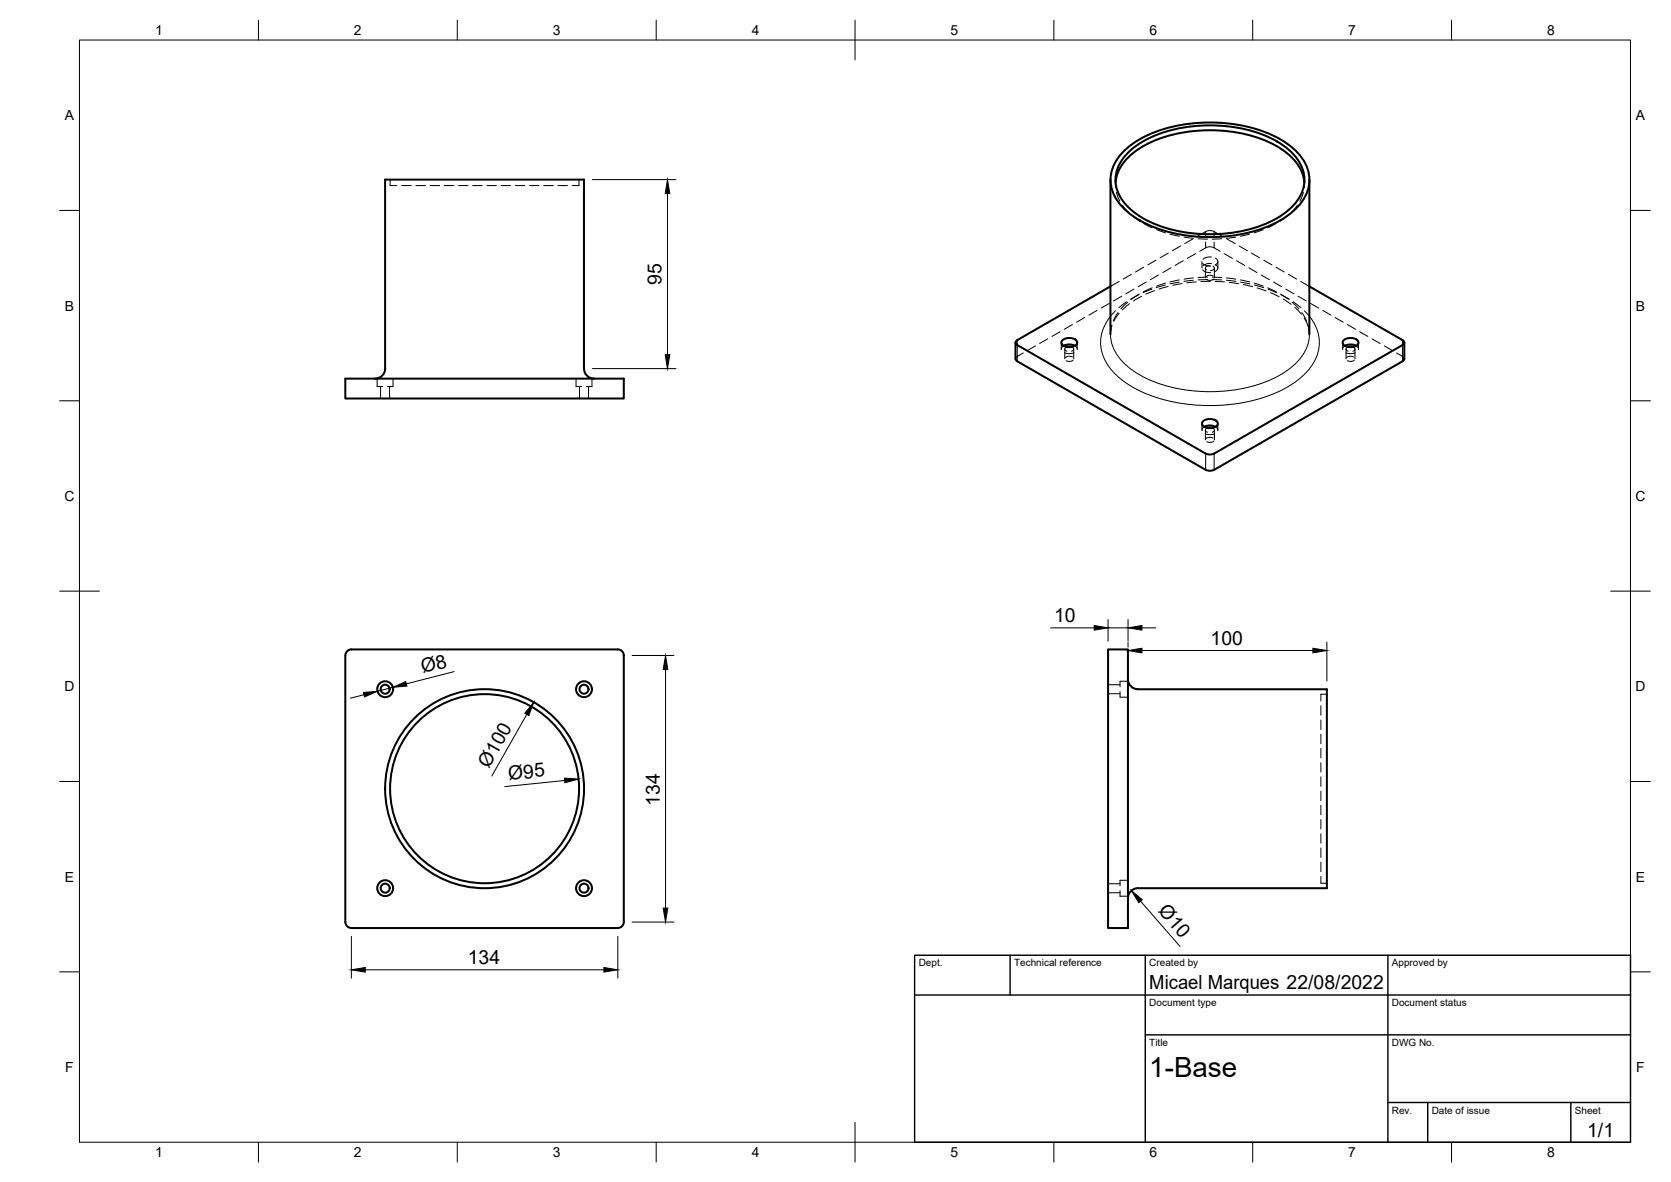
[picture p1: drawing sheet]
<svg xmlns="http://www.w3.org/2000/svg" width="420mm" height="297mm" viewBox="0 0 420 297" stroke-linecap="round" stroke-linejoin="round" font-family="sans-serif">
<!-- layer: Visible -->
<g fill="none" stroke="#000" stroke-width=".51">
<path d="M282.3 38.3a28.5 28.5 0 0 1 16.9-7.2 38.3 38.3 0 0 1 22.7 3.9 14 14 0 0 1 7.1 8.2 10 10 0 0 1-4 10.1 32.1 32.1 0 0 1-19.8 6.3 35.6 35.6 0 0 1-20.3-5.3 11.2 11.2 0 0 1-5.6-9.8 10.1 10.1 0 0 1 3-6.2zM283.4 38.6a27.8 27.8 0 0 1 18-7 34.3 34.3 0 0 1 21.2 4.9 10.3 10.3 0 0 1 5.2 10.5 14 14 0 0 1-8.3 8.7 37.6 37.6 0 0 1-32.1-.8 12.2 12.2 0 0 1-6.9-9.1 9.3 9.3 0 0 1 2.9-7.2zM279.2 45.2v38.8M280.5 45.8a12 12 0 0 1 6.6-8.9 37 37 0 0 1 34.3 0 12 12 0 0 1 6.6 8.9M329.2 45.2v38.8M279.2 72l-23.4 13.5-.4 .5 .1 .5 47.6 27.5 1.3 .2 .9-.2M329.2 72l23.5 13.5 .4 .5-.2 .5-47.6 27.5M86.8 95.2h70v4.9h-70zM94.3 95.2a2.51 2.51 0 0 0 2.5-2.5v-47.6h50v47.6a2.55 2.55 0 0 0 2.6 2.5M255.3 86.1v4.1M255.4 90.2l.4 .6 47.3 27.3 1.3 .2 .9-.2M267.1 85.6a2.63 2.63 0 0 1 3.7 .3 1.63 1.63 0 0 1-1.9 1.3 1.63 1.63 0 0 1-2-1.3z"/>
<path d="M267.5 86.9l1.4-.3 1.4 .3M268.2 87.2h1.3M337.8 85.6a2.63 2.63 0 0 1 3.8 .3 1.63 1.63 0 0 1-2 1.3 1.63 1.63 0 0 1-2-1.3zM338.2 86.9l1.4-.3 1.4 .3M339 87.2h1.2M353.1 90.2l-.4 .6-47.4 27.3M353.1 86.1v4.1M302.4 105.9a2.63 2.63 0 0 1 3.8 .4 1.63 1.63 0 0 1-2 1.3 1.63 1.63 0 0 1-2-1.3zM302.8 107.3l1.4-.4 1.4 .4M303.6 107.5h1.2M86.8 164.7v67M86.8 164.7a1.49 1.49 0 0 1 1.5-1.5h67a1.49 1.49 0 0 1 1.5 1.5v67a1.49 1.49 0 0 1-1.4 1.5h-67.1a1.54 1.54 0 0 1-1.5-1.5"/>
<path d="M278.6 163.2h5v70h-5zM283.6 170.7a2.51 2.51 0 0 0 2.5 2.5M286.1 173.2h47.5v50h-47.5a2.51 2.51 0 0 0-2.5 2.5"/>
<circle cx="96.8" cy="173.2" r="2"/>
<circle cx="96.8" cy="173.2" r="1.13"/>
<circle cx="146.8" cy="173.2" r="2"/>
<circle cx="146.8" cy="173.2" r="1.13"/>
<circle cx="121.8" cy="198.2" r="23.8"/>
<circle cx="121.8" cy="198.2" r="25"/>
<circle cx="96.8" cy="223.2" r="2"/>
<circle cx="96.8" cy="223.2" r="1.13"/>
<circle cx="146.8" cy="223.2" r="2"/>
<circle cx="146.8" cy="223.2" r="1.13"/>
</g>
<!-- layer: Hidden -->
<g fill="none" stroke="#000" stroke-width=".25">
<path d="M98.1 45.1v1.5h1.7M101 46.6h2.4M104.6 46.6h2.4M108.1 46.6h2.4M111.7 46.6h2.4M115.3 46.6h2.4M118.9 46.6h2.3M122.4 46.6h2.4M126 46.6h2.4M129.6 46.6h2.4M133.1 46.6h2.4M136.7 46.6h2.4"/>
<path d="M140.3 46.6h2.4M145.6 45.1v1.5h-1.7M280.5 45.2v1.2M280.5 45.8v1.4M280.7 48.4l.9 2.2M282.2 51.6l1.6 1.8M284.6 54.2l2 1.4M287.6 56.2l2.1 1.1M290.8 57.7l2.3 .8M294.2 58.8l2.3 .6M297.7 59.6l2.4 .3M301 59.4l2.1-1.2a2.34 2.34 0 0 1 2.2 0l2.1 1.2"/>
<path d="M301.2 60l2.4 .1M307.2 60l-2.4 .1M310.7 59.6l-2.3 .3M314.2 58.8l-2.3 .6M317.6 57.7l-2.2 .8M320.8 56.2l-2.1 1.1M323.8 54.2l-1.9 1.4M326.2 51.6l-1.5 1.8M327.7 48.4l-.8 2.2M328 45.8l-.1 1.4M328 45.2v1.2M272.8 79.8l-2.1 1.2"/>
<path d="M275.8 78l-2 1.2M279 76.2l-2.1 1.2M281.4 78.7l-1.3 2M281.4 70.7l-2.2 1.3M282 74.4l-2 1.2M284 76.3l-1.8 1.6M284.5 68.9l-2.1 1.2M285.1 72.7l-2 1.1M287 74.5l-2 1.1M287.6 67.2l-2.1 1.2M288.2 70.9l-2 1.2M290.3 73l-2.2 .9"/>
<path d="M290.7 65.4l-2.1 1.2M291.3 69.1l-2 1.2M293.7 72l-2.3 .6M293.8 63.6l-2.1 1.2M294.4 67.3l-2 1.2M296.9 61.8l-2.1 1.2M297.2 71.3l-2.3 .4M297.5 65.5l-2 1.2M300 60l-2.1 1.2M300.6 63.7l-2 1.2M300.8 70.8l-2.4 .3M301.6 63.1l1.5-.8a2.34 2.34 0 0 1 2.2 0l1.5 .8"/>
<path d="M302.2 65.7v1.7M302.4 66.2a2.36 2.36 0 0 0 2 .7M302.4 67.8a2.36 2.36 0 0 0 2 .7M303.1 67.4v2.4M304.1 66.7a.64 .64 0 0 0-.8 .3 .64 .64 0 0 0 .1 .8M304.4 70.7l-2.4 .1M304.6 64.6l-1.4 .1-.7 .5M304.6 66.2l-1.1 .1-1 .5M305 69.3l-.2-.1a1.6 1.6 0 0 0-1.6 .3M305 66.9a.65 .65 0 0 1 .2 .9 .65 .65 0 0 1-.9 .2M305.2 70.1l-1 .4-.8-.2M305.4 67.4v2.4"/>
<path d="M305.5 70.7l2.4 .2M305.6 64.9a.88 .88 0 0 1 .6 .9 .88 .88 0 0 1-.7 .8M305.6 66.6a.88 .88 0 0 1 .6 .9 .88 .88 0 0 1-.7 .7M306.2 65.7v1.7M307.8 63.7l2.1 1.2M308.5 60l2 1.2M309.1 71l2.4 .3M310.9 65.5l2.1 1.2M311.6 61.8l2 1.2M312.6 71.5l2.4 .5M314 67.3l2.1 1.2M314.7 63.6l2 1.2"/>
<path d="M316.1 72.4l2.3 .7M317.1 69.1l2.1 1.2M317.8 65.4l2 1.2M319.5 73.6l2.1 1M320.2 70.9l2.1 1.2M320.9 67.2l2 1.2M322.7 75.1l1.9 1.4M323.3 72.7l2.1 1.1M324 68.9l2 1.2M325.6 77.2l1.6 1.7M326.4 74.4l2.1 1.2M327 70.7l2.2 1.3"/>
<path d="M327.9 79.9l1 2.1M329.5 76.2l2.1 1.2M332.6 78l2 1.2M335.7 79.8l2 1.2M94.8 95.2v1.9h1.4M95.7 97.1v3M98 97.1v3M98.8 95.2v1.9h-1.4M144.8 95.2v1.9h1.4M145.7 97.1v3M148 97.1v3M148.8 95.2v1.9h-1.4"/>
<path d="M257.3 88.7l-1.7 1-.3 .5M260.4 86.9l-2.1 1.2M263.5 85.1l-2.1 1.2M266.6 83.4l-2.1 1.1M266.8 86.1v1.6M267.4 86.9l-.4 .4-.1 .5M267.7 88.7l1 .2 1.3-.2M267.7 87.7v2.5M268.2 87.2a.54 .54 0 0 0-.5 .5 .54 .54 0 0 0 .6 .6M269.5 87.2a.54 .54 0 0 1 .5 .6 .54 .54 0 0 1-.6 .5M269.6 89.7l-.2-.1a1.6 1.6 0 0 0-1.5 .3M269.7 81.6l-2.1 1.1"/>
<path d="M269.8 90.5l-1 .3-.7-.2M270 87.7v2.5M270.3 86.9l.4 .4 .1 .6M270.8 86.1v1.6M279.6 81.8l-.4 2.2M329.2 83.2v.8M337.6 86.1v1.6M338.2 86.9l-.5 .4-.1 .5M338.4 88.7l1 .2 1.3-.2M338.5 87.7v2.5M338.8 81.6l2 1.1M339 87.2a.54 .54 0 0 0-.5 .5 .54 .54 0 0 0 .5 .6"/>
<path d="M340.2 87.2a.54 .54 0 0 1 .5 .5 .54 .54 0 0 1-.5 .6M340.4 89.7l-.3-.1a1.57 1.57 0 0 0-1.5 .3M340.6 90.5l-1 .3-.8-.2M340.7 87.7v2.5M341 86.9l.4 .4 .2 .6M341.6 86.1v1.6M341.9 83.4l2 1.1M345 85.1l2 1.2M348.1 86.9l2 1.2M351.2 88.7l1.6 1 .3 .5M302.2 106.5v1.6M302.8 107.3l-.4 .3-.2 .6"/>
<path d="M303 109l1 .2 1.4-.2M303.1 108.1v2.4M303.6 107.6a.54 .54 0 0 0-.5 .5 .54 .54 0 0 0 .5 .5M304.8 107.6a.54 .54 0 0 1 .6 .5 .54 .54 0 0 1-.6 .5M305 110.1l-.2-.1a1.6 1.6 0 0 0-1.6 .2M305.2 110.9l-1 .3-.8-.2M305.4 108.1v2.4M305.6 107.3l.4 .3 .2 .6M306.2 106.5v1.6M278.6 174.3h3M278.6 172.1h3M281.6 173.8v1.4h2"/>
<path d="M283.6 171.2h-2v1.4M332.1 177.4v2.4M333.6 174.5h-1.5v1.7M332.1 198.8v2.4M332.1 195.2v2.4M332.1 191.7v2.3M332.1 188.1v2.4M332.1 184.5v2.4M332.1 180.9v2.4M332.1 216.7v2.4M332.1 213.1v2.4M332.1 209.5v2.4"/>
<path d="M332.1 206v2.3M332.1 202.4v2.4M278.6 224.4h3M278.6 222.1h3M281.6 223.8v1.4h2M283.6 221.2h-2v1.4M332.1 220.2v1.8h1.5"/>
</g>
<!-- layer: Visible Narrow -->
<path d="M279.2 79.5a10.1 10.1 0 0 0 .7 13.9 30.2 30.2 0 0 0 18.4 8.1 41.6 41.6 0 0 0 26.4-4.8 13.8 13.8 0 0 0 7-9.5 10.2 10.2 0 0 0-2.5-7.7M255.8 86.7v4.1M279.2 84a11.7 11.7 0 0 0 5.9 9.3 37.1 37.1 0 0 0 25.8 4.6 26.1 26.1 0 0 0 15.9-7.7 9.8 9.8 0 0 0 2.4-6.2M352.7 86.7v4.1M303.1 114v4.1M305.3 114v4.1" fill="none" stroke="#000" stroke-width=".25"/>
<!-- layer: Hidden Narrow -->
<g fill="none" stroke="#000" stroke-width=".25">
<path d="M303.1 58.2v1.4M305.3 58.2v1.4M280.5 78.1l-1.3 1.4M281.1 78.6l-1.2 2M283.2 75.8l-1.9 1.5M283.5 76l-1.6 1.6M286.3 74.1l-2.1 1.1M286.5 73.9l-2 1.3M289.6 72.7l-2.2 .9M289.7 72.3l-2.2 1M293 71.6l-2.3 .7M293.1 71.2l-2.3 .7"/>
<path d="M296.5 70.9l-2.3 .4M296.5 70.3l-2.3 .6M300.1 69.9l-2.4 .3M300.1 70.4l-2.4 .3M303.1 60.8v1.5M303.6 70.3h-2.4M303.6 69.6l-2.4 .2M304.8 69.6l2.4 .2M304.8 70.3h2.4M305.3 60.8v1.5M308.4 69.9l2.3 .3M308.4 70.4l2.3 .3"/>
<path d="M311.9 70.3l2.3 .6M311.9 70.9l2.4 .4M315.4 71.2l2.2 .7M315.4 71.6l2.3 .7M318.8 72.3l2.1 1M318.8 72.7l2.2 .9M322 73.9l2 1.3M322.1 74.1l2.1 1.1M324.9 76l1.7 1.6M325.2 75.8l1.9 1.5M327.3 78.6l1.2 2M328 78.1l1.2 1.4"/>
<path d="M255.8 85.5v1.2M279.5 81.7l-.3 2.3M328.9 81.8l.3 2.2M352.7 85.5v1.2"/>
</g>
<!-- layer: Border -->
<g fill="none" stroke="#000" stroke-width=".25">
<path d="M20 10.1h390v276.9h-390zM65 5.1v5M115 5.1v5M165 5.1v5M215 5.1v10M265 5.1v5M315 5.1v5M365 5.1v5M15 52.9h5M410 52.9h5M15 100.7h5M410 100.7h5"/>
<path d="M15 148.6h10M405 148.6h10M15 196.4h5M410 196.4h5M15 244.2h5M410 244.2h5M65 287v5M115 287v5M165 287v5M215 282.1v9.9M265 287v5M315 287v5"/>
<path d="M365 287v5"/>
</g>
<!-- layer: TitleBlock -->
<path d="M230 240.1h180v46.9h-180zM230 250h180M254 240.1v9.9M288 240.1v46.9M349 240.1v46.9M288 260.1h122M349 277.1h61M359 277.1v9.9M395 277.1v9.9" fill="none" stroke="#000" stroke-width=".36"/>
<!-- layer: Dimensions -->
<g fill="none" stroke="#000" stroke-width=".25">
<path d="M148.9 45.1h21M167.8 48.6v40.5M148.9 92.6h21M264.2 157.8h10.9M278.6 155.7v5.4M278.6 157.8h5M283.6 155.7v5.4M287.1 157.8h3.5M91.5 174.6l-3.4 .9M98.8 172.7l-3.9 1M114.2 168.8l-12 3.1M132.5 179.5l-8.8 15.5"/>
<path d="M158.9 164.7h10.5M167.3 168.2v60M283.6 161.4v1.2M287.1 163.5h43M333.6 161.4v9.7M142 196.1l-15.1 1.6M88.3 235.3v10.5M155.3 235.3v10.5M158.9 231.7h10.5M286.8 226.5l9.9 11.4M91.8 243.7h60"/>
</g>
<g fill="#000" stroke="#000" stroke-width=".25">
<path d="M167.8 45.1l.6 3.5h-1.1zM167.3 89.1h1.1l-.6 3.5zM275.1 157.2l3.5 .6-3.5 .6zM283.6 157.8l3.5-.6v1.2zM91.4 174l3.5-.3-3.2 1.4zM98.8 172.7l3.2-1.4 .3 1.1zM134.2 176.5l-1.2 3.3-1-.6zM167.3 164.7l.6 3.5h-1.1zM283.6 163.5l3.5-.6v1.2zM330.1 162.9l3.5 .6-3.5 .6zM141.9 195.5l3.6 .3-3.5 .9zM166.8 228.2h1.1l-.6 3.5z"/>
<path d="M284.5 223.8l2.7 2.3-.9 .8zM88.3 243.7l3.5-.6v1.2zM151.8 243.1l3.5 .6-3.5 .6z"/>
</g>
<text font-size="7" x="289" y="270.6">1-Base</text>
<g font-size="4.9">
<text x="166.4" y="71.6" transform="rotate(-90 166.4 71.6)">95</text>
<text x="265" y="156.3">10</text>
<text x="304.4" y="162">100</text>
<text x="106.3" y="169.2" transform="rotate(-14 106.3 169.2)">Ø8</text>
<text x="122.9" y="193.2" transform="rotate(-60 122.9 193.2)">Ø100</text>
<text x="128" y="196" transform="rotate(-6 128 196)">Ø95</text>
<text x="165.9" y="202.4" transform="rotate(-90 165.9 202.4)">134</text>
<text x="291" y="229" transform="rotate(49 291 229)">Ø10</text>
<text x="117.6" y="242.3">134</text>
<text x="289" y="248.5">Micael Marques 22/08/2022</text>
<text x="399.1" y="285.7">1/1</text>
</g>
<g font-size="3.5">
<text x="39" y="8.8">1</text>
<text x="89" y="8.8">2</text>
<text x="139" y="8.8">3</text>
<text x="189" y="8.8">4</text>
<text x="239" y="8.8">5</text>
<text x="289" y="8.8">6</text>
<text x="339" y="8.8">7</text>
<text x="389" y="8.8">8</text>
<text x="16.3" y="30.2">A</text>
<text x="411.3" y="30.2">A</text>
<text x="16.3" y="78">B</text>
<text x="411.3" y="78">B</text>
<text x="16.2" y="125.9">C</text>
<text x="411.2" y="125.9">C</text>
<text x="16.2" y="173.7">D</text>
<text x="411.2" y="173.7">D</text>
<text x="16.3" y="221.6">E</text>
<text x="411.3" y="221.6">E</text>
<text x="16.4" y="269.4">F</text>
<text x="411.4" y="269.4">F</text>
<text x="39" y="290.8">1</text>
<text x="89" y="290.8">2</text>
<text x="139" y="290.8">3</text>
<text x="189" y="290.8">4</text>
<text x="239" y="290.8">5</text>
<text x="289" y="290.8">6</text>
<text x="339" y="290.8">7</text>
<text x="389" y="290.8">8</text>
</g>
<g font-size="2.5">
<text x="231" y="242.9">Dept.</text>
<text x="255" y="242.9">Technical reference</text>
<text x="289" y="242.9">Created by</text>
<text x="350" y="242.9">Approved by</text>
<text x="289" y="252.8">Document type</text>
<text x="350" y="252.8">Document status</text>
<text x="289" y="262.9">Title</text>
<text x="350" y="262.9">DWG No.</text>
<text x="350" y="279.9">Rev.</text>
<text x="360" y="279.9">Date of issue</text>
<text x="396" y="279.9">Sheet</text>
</g>
</svg>
